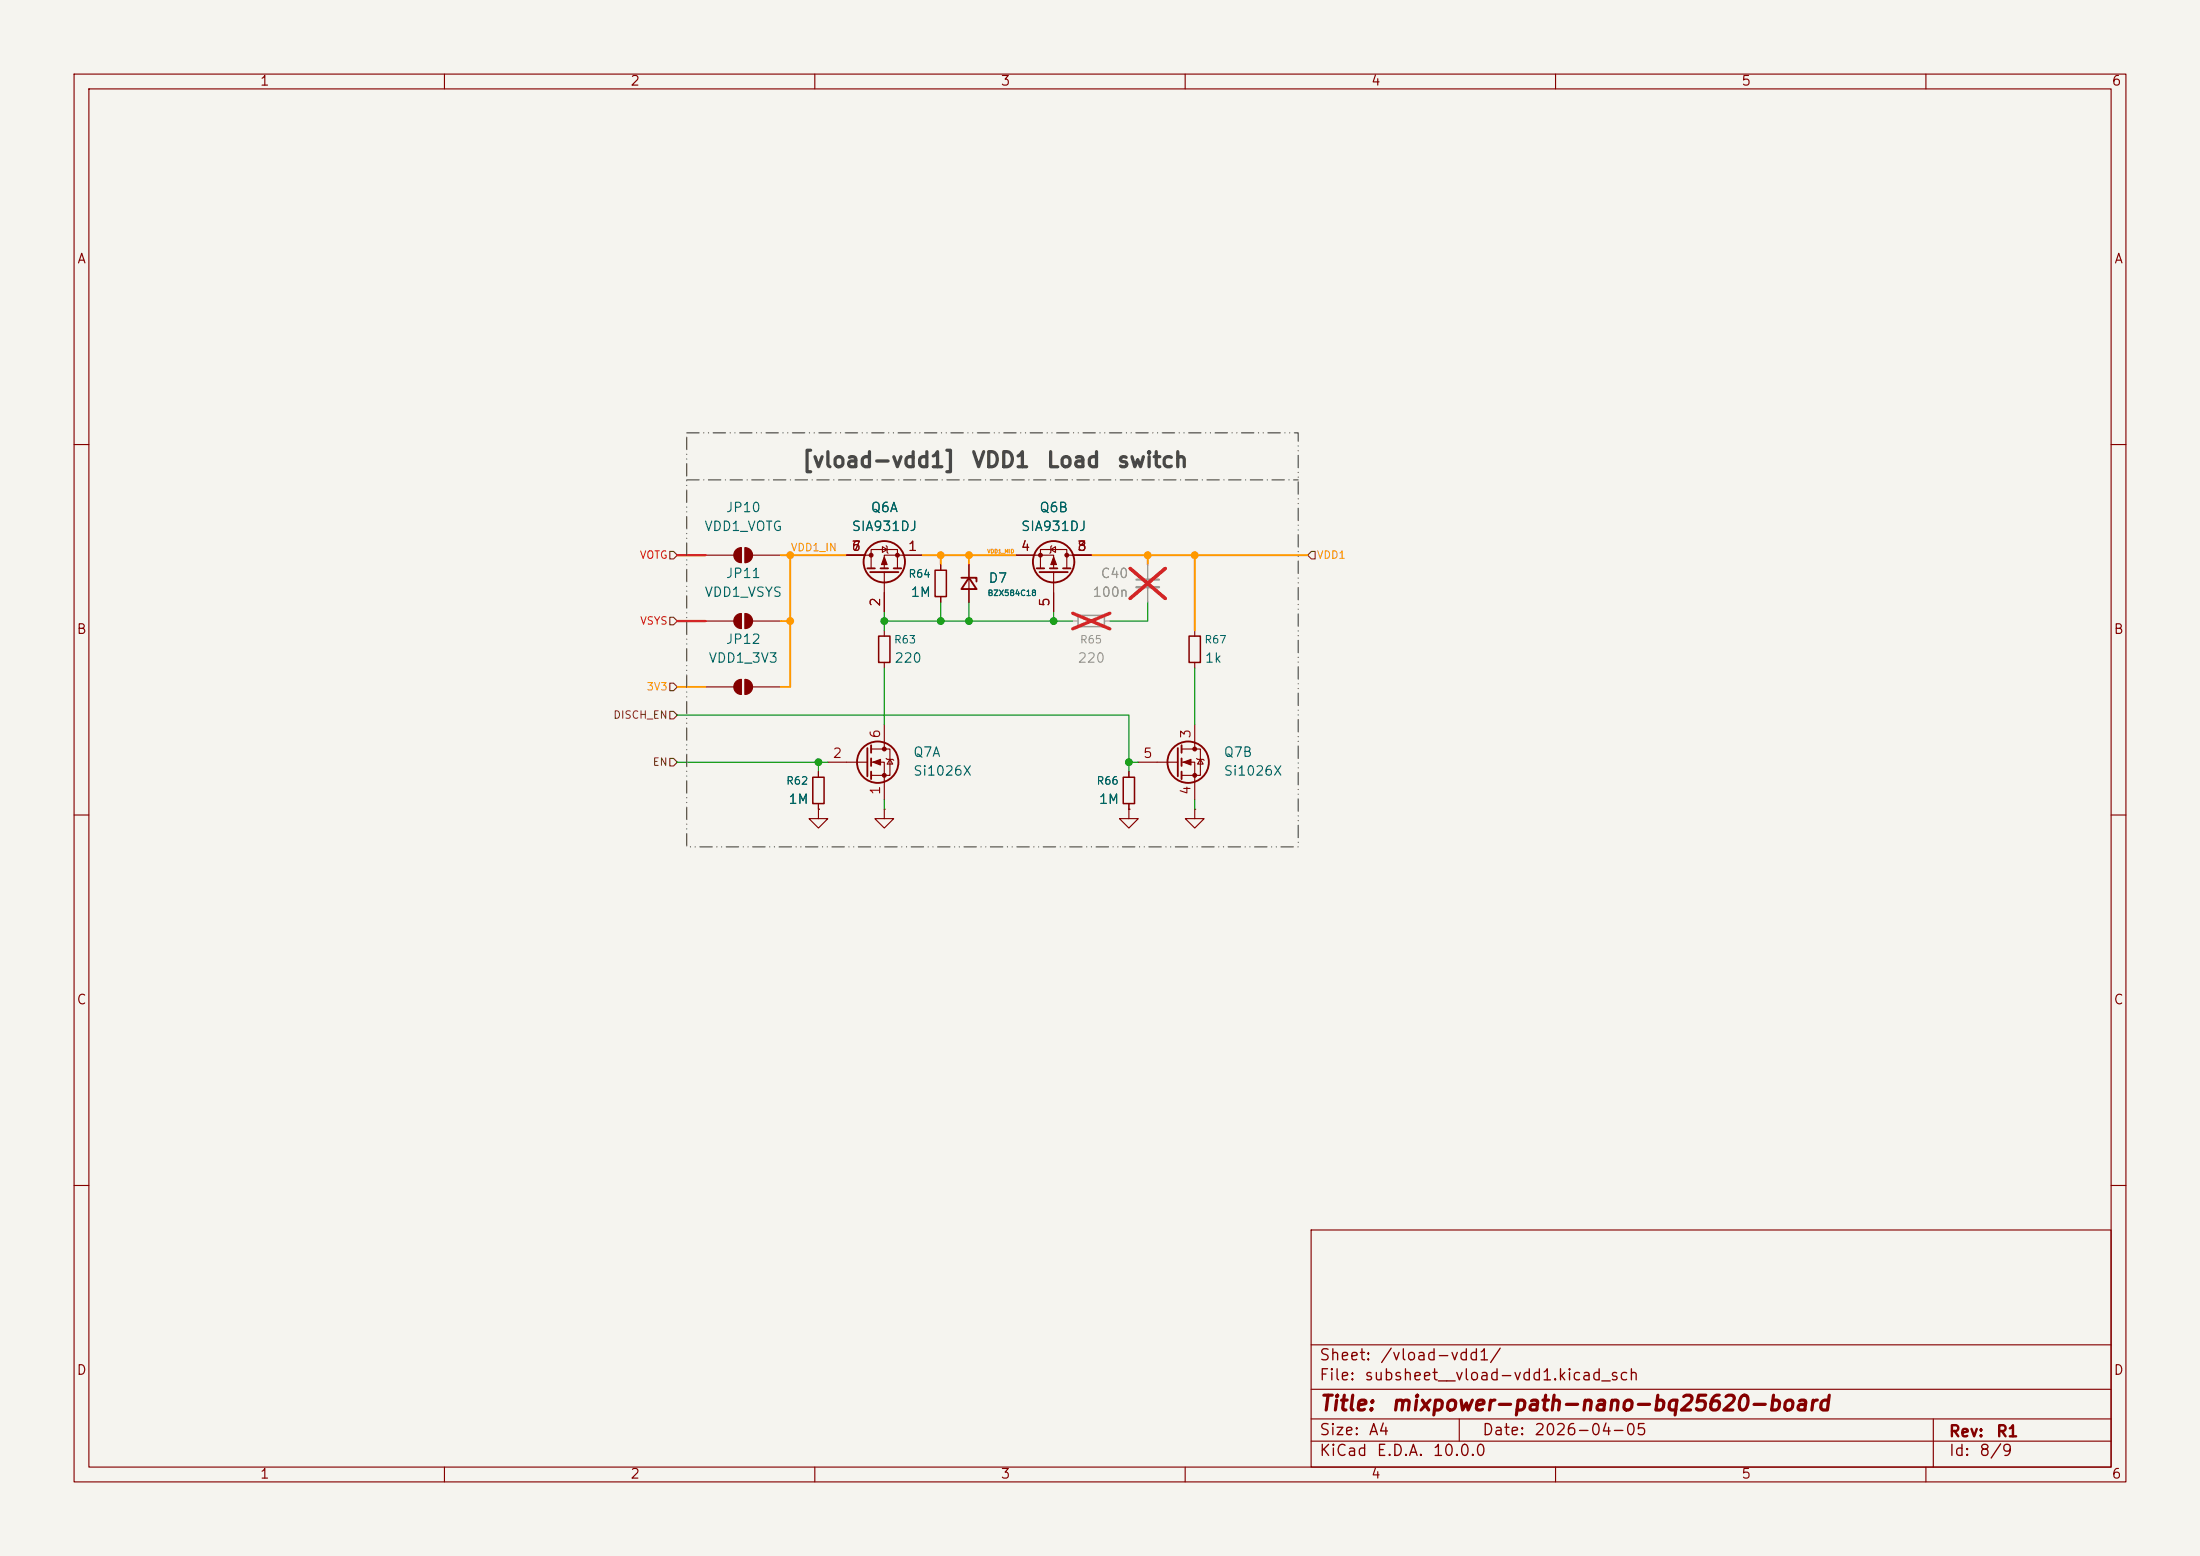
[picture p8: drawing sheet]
(kicad_sch
 (version 20260306)
 (generator "eeschema")
 (generator_version "10.0")
 (paper "A4")
 (title_block
  (title "mixpower-path-nano-bq25620-board")
  (date "2026-04-05")
  (rev "R1"))
 (lib_symbols
  (symbol "Device:C_Small"
   (pin_numbers (hide yes))
   (pin_names
    (offset 0.254) (hide yes)) (exclude_from_sim no) (in_bom yes) (on_board yes)
   (in_pos_files yes)
   (duplicate_pin_numbers_are_jumpers no)
   (property "Reference" "C" (at 0.254 1.778 0) (show_name no) (do_not_autoplace no) (effects (font (size 1.27 1.27)) (justify left)))
   (property "Value" "C_Small" (at 0.254 -2.032 0) (show_name no) (do_not_autoplace no) (effects (font (size 1.27 1.27)) (justify left)))
   (property "Footprint" "" (at 0 0 0) (show_name no) (do_not_autoplace no) (hide yes) (effects (font (size 1.27 1.27))))
   (property "Datasheet" "" (at 0 0 0) (show_name no) (do_not_autoplace no) (hide yes) (effects (font (size 1.27 1.27))))
   (property "Description" "Unpolarized capacitor, small symbol" (at 0 0 0) (show_name no) (do_not_autoplace no) (hide yes) (effects (font (size 1.27 1.27))))
   (symbol "C_Small_0_1"
    (polyline (pts (xy -1.524 0.508) (xy 1.524 0.508)) (stroke (width 0.3048) (type default)) (fill (type none)))
    (polyline (pts (xy -1.524 -0.508) (xy 1.524 -0.508)) (stroke (width 0.3302) (type default)) (fill (type none))))
   (symbol "C_Small_1_1"
    (pin passive line (at 0 2.54 270) (length 2.032) (name "" (effects (font (size 1.27 1.27)))) (number "1" (effects (font (size 1.27 1.27)))))
    (pin passive line (at 0 -2.54 90) (length 2.032) (name "" (effects (font (size 1.27 1.27)))) (number "2" (effects (font (size 1.27 1.27))))))
   (embedded_fonts no))
  (symbol "Device:D_Zener_Small"
   (pin_numbers (hide yes))
   (pin_names
    (offset 0.254) (hide yes)) (exclude_from_sim no) (in_bom yes) (on_board yes)
   (in_pos_files yes)
   (duplicate_pin_numbers_are_jumpers no)
   (property "Reference" "D" (at 0 2.286 0) (show_name no) (do_not_autoplace no) (effects (font (size 1.27 1.27))))
   (property "Value" "D_Zener_Small" (at 0 -2.286 0) (show_name no) (do_not_autoplace no) (effects (font (size 1.27 1.27))))
   (property "Footprint" "" (at 0 0 90) (show_name no) (do_not_autoplace no) (hide yes) (effects (font (size 1.27 1.27))))
   (property "Datasheet" "" (at 0 0 90) (show_name no) (do_not_autoplace no) (hide yes) (effects (font (size 1.27 1.27))))
   (property "Description" "Zener diode, small symbol" (at 0 0 0) (show_name no) (do_not_autoplace no) (hide yes) (effects (font (size 1.27 1.27))))
   (symbol "D_Zener_Small_0_1"
    (polyline (pts (xy -0.254 1.016) (xy -0.762 1.016) (xy -0.762 -1.016)) (stroke (width 0.254) (type default)) (fill (type none)))
    (polyline (pts (xy 0.762 1.016) (xy -0.762 0) (xy 0.762 -1.016) (xy 0.762 1.016)) (stroke (width 0.254) (type default)) (fill (type none)))
    (polyline (pts (xy 0.762 0) (xy -0.762 0)) (stroke (width 0) (type default)) (fill (type none))))
   (symbol "D_Zener_Small_1_1"
    (pin passive line (at -2.54 0 0) (length 1.778) (name "K" (effects (font (size 1.27 1.27)))) (number "1" (effects (font (size 1.27 1.27)))))
    (pin passive line (at 2.54 0 180) (length 1.778) (name "A" (effects (font (size 1.27 1.27)))) (number "2" (effects (font (size 1.27 1.27))))))
   (embedded_fonts no))
  (symbol "Device:R_Small"
   (pin_numbers (hide yes))
   (pin_names
    (offset 0.254) (hide yes)) (exclude_from_sim no) (in_bom yes) (on_board yes)
   (in_pos_files yes)
   (duplicate_pin_numbers_are_jumpers no)
   (property "Reference" "R" (at 0 0 90) (show_name no) (do_not_autoplace no) (effects (font (size 1.016 1.016))))
   (property "Value" "R_Small" (at 1.778 0 90) (show_name no) (do_not_autoplace no) (effects (font (size 1.27 1.27))))
   (property "Footprint" "" (at 0 0 0) (show_name no) (do_not_autoplace no) (hide yes) (effects (font (size 1.27 1.27))))
   (property "Datasheet" "" (at 0 0 0) (show_name no) (do_not_autoplace no) (hide yes) (effects (font (size 1.27 1.27))))
   (property "Description" "Resistor, small symbol" (at 0 0 0) (show_name no) (do_not_autoplace no) (hide yes) (effects (font (size 1.27 1.27))))
   (symbol "R_Small_0_1"
    (rectangle (start -0.762 1.778) (end 0.762 -1.778) (stroke (width 0.2032) (type default)) (fill (type none))))
   (symbol "R_Small_1_1"
    (pin passive line (at 0 2.54 270) (length 0.762) (name "" (effects (font (size 1.27 1.27)))) (number "1" (effects (font (size 1.27 1.27)))))
    (pin passive line (at 0 -2.54 90) (length 0.762) (name "" (effects (font (size 1.27 1.27)))) (number "2" (effects (font (size 1.27 1.27))))))
   (embedded_fonts no))
  (symbol "Jumper:SolderJumper_2_Open"
   (pin_numbers (hide yes))
   (pin_names
    (offset 0) (hide yes)) (exclude_from_sim no) (in_bom no) (on_board yes)
   (in_pos_files yes)
   (duplicate_pin_numbers_are_jumpers no)
   (property "Reference" "JP" (at 0 2.032 0) (show_name no) (do_not_autoplace no) (effects (font (size 1.27 1.27))))
   (property "Value" "SolderJumper_2_Open" (at 0 -2.54 0) (show_name no) (do_not_autoplace no) (effects (font (size 1.27 1.27))))
   (property "Footprint" "" (at 0 0 0) (show_name no) (do_not_autoplace no) (hide yes) (effects (font (size 1.27 1.27))))
   (property "Datasheet" "" (at 0 -7.62 0) (show_name no) (do_not_autoplace no) (hide yes) (effects (font (size 1.27 1.27))))
   (property "Description" "Solder Jumper, 2-pole, open" (at 0 -5.08 0) (show_name no) (do_not_autoplace no) (hide yes) (effects (font (size 1.27 1.27))))
   (symbol "SolderJumper_2_Open_0_1"
    (polyline (pts (xy -0.254 1.016) (xy -0.254 -1.016)) (stroke (width 0.1524) (type default)) (fill (type none)))
    (arc (start -0.254 -1.016) (mid -1.2656 0) (end -0.254 1.016) (stroke (width 0.1524) (type default)) (fill (type outline)))
    (arc (start 0.254 1.016) (mid 1.2656 0) (end 0.254 -1.016) (stroke (width 0.1524) (type default)) (fill (type outline)))
    (polyline (pts (xy 0.254 1.016) (xy 0.254 -1.016)) (stroke (width 0.1524) (type default)) (fill (type none))))
   (symbol "SolderJumper_2_Open_1_1"
    (pin passive line (at -5.08 0 0) (length 3.81) (name "A" (effects (font (size 1.27 1.27)))) (number "1" (effects (font (size 1.27 1.27)))))
    (pin passive line (at 5.08 0 180) (length 3.81) (name "B" (effects (font (size 1.27 1.27)))) (number "2" (effects (font (size 1.27 1.27))))))
   (embedded_fonts no))
  (symbol "SolderJumper_2_Open_1"
   (pin_numbers (hide yes))
   (pin_names
    (offset 0) (hide yes)) (exclude_from_sim no) (in_bom no) (on_board yes)
   (in_pos_files yes)
   (duplicate_pin_numbers_are_jumpers no)
   (property "Reference" "JP" (at 0 2.032 0) (show_name no) (do_not_autoplace no) (effects (font (size 1.27 1.27))))
   (property "Value" "SolderJumper_2_Open" (at 0 -2.54 0) (show_name no) (do_not_autoplace no) (effects (font (size 1.27 1.27))))
   (property "Footprint" "" (at 0 0 0) (show_name no) (do_not_autoplace no) (hide yes) (effects (font (size 1.27 1.27))))
   (property "Datasheet" "" (at 0 -7.62 0) (show_name no) (do_not_autoplace no) (hide yes) (effects (font (size 1.27 1.27))))
   (property "Description" "Solder Jumper, 2-pole, open" (at 0 -5.08 0) (show_name no) (do_not_autoplace no) (hide yes) (effects (font (size 1.27 1.27))))
   (symbol "SolderJumper_2_Open_1_0_1"
    (polyline (pts (xy -0.254 1.016) (xy -0.254 -1.016)) (stroke (width 0.1524) (type default)) (fill (type none)))
    (arc (start -0.254 -1.016) (mid -1.2656 0) (end -0.254 1.016) (stroke (width 0.1524) (type default)) (fill (type outline)))
    (arc (start 0.254 1.016) (mid 1.2656 0) (end 0.254 -1.016) (stroke (width 0.1524) (type default)) (fill (type outline)))
    (polyline (pts (xy 0.254 1.016) (xy 0.254 -1.016)) (stroke (width 0.1524) (type default)) (fill (type none))))
   (symbol "SolderJumper_2_Open_1_1_1"
    (pin passive line (at -5.08 0 0) (length 3.81) (name "A" (effects (font (size 1.27 1.27)))) (number "1" (effects (font (size 1.27 1.27)))))
    (pin passive line (at 5.08 0 180) (length 3.81) (name "B" (effects (font (size 1.27 1.27)))) (number "2" (effects (font (size 1.27 1.27))))))
   (embedded_fonts no))
  (symbol "SolderJumper_2_Open_2"
   (pin_numbers (hide yes))
   (pin_names
    (offset 0) (hide yes)) (exclude_from_sim no) (in_bom no) (on_board yes)
   (in_pos_files yes)
   (duplicate_pin_numbers_are_jumpers no)
   (property "Reference" "JP" (at 0 2.032 0) (show_name no) (do_not_autoplace no) (effects (font (size 1.27 1.27))))
   (property "Value" "SolderJumper_2_Open" (at 0 -2.54 0) (show_name no) (do_not_autoplace no) (effects (font (size 1.27 1.27))))
   (property "Footprint" "" (at 0 0 0) (show_name no) (do_not_autoplace no) (hide yes) (effects (font (size 1.27 1.27))))
   (property "Datasheet" "" (at 0 -7.62 0) (show_name no) (do_not_autoplace no) (hide yes) (effects (font (size 1.27 1.27))))
   (property "Description" "Solder Jumper, 2-pole, open" (at 0 -5.08 0) (show_name no) (do_not_autoplace no) (hide yes) (effects (font (size 1.27 1.27))))
   (symbol "SolderJumper_2_Open_2_0_1"
    (polyline (pts (xy -0.254 1.016) (xy -0.254 -1.016)) (stroke (width 0.1524) (type default)) (fill (type none)))
    (arc (start -0.254 -1.016) (mid -1.2656 0) (end -0.254 1.016) (stroke (width 0.1524) (type default)) (fill (type outline)))
    (arc (start 0.254 1.016) (mid 1.2656 0) (end 0.254 -1.016) (stroke (width 0.1524) (type default)) (fill (type outline)))
    (polyline (pts (xy 0.254 1.016) (xy 0.254 -1.016)) (stroke (width 0.1524) (type default)) (fill (type none))))
   (symbol "SolderJumper_2_Open_2_1_1"
    (pin passive line (at -5.08 0 0) (length 3.81) (name "A" (effects (font (size 1.27 1.27)))) (number "1" (effects (font (size 1.27 1.27)))))
    (pin passive line (at 5.08 0 180) (length 3.81) (name "B" (effects (font (size 1.27 1.27)))) (number "2" (effects (font (size 1.27 1.27))))))
   (embedded_fonts no))
  (symbol "mixlib-discrete-mosfet:SIA931DJ"
   (pin_names (hide yes)) (exclude_from_sim no) (in_bom yes) (on_board yes)
   (in_pos_files yes)
   (duplicate_pin_numbers_are_jumpers no)
   (property "Reference" "Q" (at 3.302 1.778 0) (show_name no) (do_not_autoplace no) (effects (font (size 1.27 1.27))))
   (property "Value" "SIA931DJ" (at 7.112 -0.508 0) (show_name no) (do_not_autoplace no) (effects (font (size 1.27 1.27))))
   (property "Footprint" "mixlib-generic-dfn:Diodes-Incorporated_U-DFN2020-6_Type-B" (at 0.508 -12.192 0) (show_name no) (do_not_autoplace no) (hide yes) (effects (font (size 1.27 1.27))))
   (property "Datasheet" "https://www.vishay.com/docs/62859/sia931dj.pdf" (at 2.032 -14.224 0) (show_name no) (do_not_autoplace no) (hide yes) (effects (font (size 1.27 1.27))))
   (property "Description" "Dual P-Channel 30 V (D-S) 4A MOSFET, U-DFN2020-6 TYPE-B" (at 0 0 0) (show_name no) (do_not_autoplace no) (hide yes) (effects (font (size 1.27 1.27))))
   (property "Sim.Library" "${MIXLIB_KICAD_SPICE_DIR}/mixlib-discrete-pmos/SIA931DJ.cir" (at 0 0 0) (show_name no) (do_not_autoplace no) (hide yes) (effects (font (size 1.27 1.27))))
   (property "Sim.Name" "SiA931DJ" (at 0 0 0) (show_name no) (do_not_autoplace no) (hide yes) (effects (font (size 1.27 1.27))))
   (property "Sim.Device" "SUBCKT" (at 0 0 0) (show_name no) (do_not_autoplace no) (hide yes) (effects (font (size 1.27 1.27))))
   (property "Sim.Pins" "1=S1 2=G1 3=D2 4=S2 5=G2 6=D1 7=D1_EP 8=D2_EP" (at 0 0 0) (show_name no) (do_not_autoplace no) (hide yes) (effects (font (size 1.27 1.27))))
   (property "ki_locked" "" (at 0 0 0) (show_name no) (do_not_autoplace no) (effects (font (size 1.27 1.27))))
   (symbol "SIA931DJ_0_1"
    (polyline (pts (xy -2.286 1.905) (xy -2.286 -1.905)) (stroke (width 0.254) (type default)) (fill (type none)))
    (polyline (pts (xy -2.286 0) (xy -5.08 0)) (stroke (width 0) (type default)) (fill (type none)))
    (polyline (pts (xy -1.778 2.286) (xy -1.778 1.27)) (stroke (width 0.254) (type default)) (fill (type none)))
    (polyline (pts (xy -1.778 1.778) (xy 0.762 1.778) (xy 0.762 -1.778) (xy -1.778 -1.778)) (stroke (width 0) (type default)) (fill (type none)))
    (polyline (pts (xy -1.778 0.508) (xy -1.778 -0.508)) (stroke (width 0.254) (type default)) (fill (type none)))
    (polyline (pts (xy -1.778 -1.27) (xy -1.778 -2.286)) (stroke (width 0.254) (type default)) (fill (type none)))
    (circle (center -0.889 0) (radius 2.794) (stroke (width 0.254) (type default)) (fill (type none)))
    (polyline (pts (xy -0.254 0) (xy -1.27 0.381) (xy -1.27 -0.381) (xy -0.254 0)) (stroke (width 0) (type default)) (fill (type outline)))
    (polyline (pts (xy 0 2.54) (xy 0 1.778)) (stroke (width 0) (type default)) (fill (type none)))
    (circle (center 0 1.778) (radius 0.254) (stroke (width 0) (type default)) (fill (type outline)))
    (circle (center 0 -1.778) (radius 0.254) (stroke (width 0) (type default)) (fill (type outline)))
    (polyline (pts (xy 0 -2.54) (xy 0 0) (xy -1.778 0)) (stroke (width 0) (type default)) (fill (type none)))
    (polyline (pts (xy 0.254 -0.508) (xy 0.381 -0.381) (xy 1.143 -0.381) (xy 1.27 -0.254)) (stroke (width 0) (type default)) (fill (type none)))
    (polyline (pts (xy 0.762 -0.381) (xy 0.381 0.254) (xy 1.143 0.254) (xy 0.762 -0.381)) (stroke (width 0) (type default)) (fill (type none))))
   (symbol "SIA931DJ_1_1"
    (pin passive line (at 0 -5.08 90) (length 2.54) (name "S1" (effects (font (size 1.27 1.27)))) (number "1" (effects (font (size 1.27 1.27)))))
    (pin passive line (at -7.62 0 0) (length 2.54) (name "G1" (effects (font (size 1.27 1.27)))) (number "2" (effects (font (size 1.27 1.27)))))
    (pin passive line (at 0 5.08 270) (length 2.54) (name "D1" (effects (font (size 1.27 1.27)))) (number "6" (effects (font (size 1.27 1.27)))))
    (pin passive line (at 0 5.08 270) (length 2.54) (name "D1_EP" (effects (font (size 1.27 1.27)))) (number "7" (effects (font (size 1.27 1.27))))))
   (symbol "SIA931DJ_2_1"
    (pin passive line (at 0 5.08 270) (length 2.54) (name "D2" (effects (font (size 1.27 1.27)))) (number "3" (effects (font (size 1.27 1.27)))))
    (pin passive line (at 0 -5.08 90) (length 2.54) (name "S2" (effects (font (size 1.27 1.27)))) (number "4" (effects (font (size 1.27 1.27)))))
    (pin passive line (at -7.62 0 0) (length 2.54) (name "G2" (effects (font (size 1.27 1.27)))) (number "5" (effects (font (size 1.27 1.27)))))
    (pin passive line (at 0 5.08 270) (length 2.54) (name "D2_EP" (effects (font (size 1.27 1.27)))) (number "8" (effects (font (size 1.27 1.27))))))
   (embedded_fonts no))
  (symbol "mixlib-discrete-mosfet:Si1026X" (exclude_from_sim no) (in_bom yes) (on_board yes)
   (in_pos_files yes)
   (duplicate_pin_numbers_are_jumpers no)
   (property "Reference" "Q" (at 3.048 1.27 0) (show_name no) (do_not_autoplace no) (effects (font (size 1.27 1.27))))
   (property "Value" "Si1026X" (at 6.604 -1.016 0) (show_name no) (do_not_autoplace no) (effects (font (size 1.27 1.27))))
   (property "Footprint" "mixlib-generic-sot:SOT-563" (at -0.762 -24.13 0) (show_name no) (do_not_autoplace no) (hide yes) (effects (font (size 1.27 1.27))))
   (property "Datasheet" "https://www.vishay.com/docs/71434/si1026x.pdf" (at -0.762 -24.13 0) (show_name no) (do_not_autoplace no) (hide yes) (effects (font (size 1.27 1.27))))
   (property "Description" "60 V, 500 mA dual N-channel Trench MOSFET" (at -0.762 -24.13 0) (show_name no) (do_not_autoplace no) (hide yes) (effects (font (size 1.27 1.27))))
   (property "Sim.Library" "${MIXLIB_KICAD_SPICE_DIR}/mixlib-discrete-nmos/BSS138PS.cir" (at 0 0 0) (show_name no) (do_not_autoplace no) (hide yes) (effects (font (size 1.27 1.27))))
   (property "Sim.Name" "BSS138PS" (at 0 0 0) (show_name no) (do_not_autoplace no) (hide yes) (effects (font (size 1.27 1.27))))
   (property "Sim.Device" "SUBCKT" (at 0 0 0) (show_name no) (do_not_autoplace no) (hide yes) (effects (font (size 1.27 1.27))))
   (property "Sim.Pins" "1=S1 2=G1 3=D2 4=S2 5=G2 6=D1" (at 0 0 0) (show_name no) (do_not_autoplace no) (hide yes) (effects (font (size 1.27 1.27))))
   (symbol "Si1026X_0_1"
    (polyline (pts (xy -2.286 1.905) (xy -2.286 -1.905)) (stroke (width 0.254) (type default)) (fill (type none)))
    (polyline (pts (xy -2.286 0) (xy -5.08 0)) (stroke (width 0) (type default)) (fill (type none)))
    (polyline (pts (xy -1.778 2.286) (xy -1.778 1.27)) (stroke (width 0.254) (type default)) (fill (type none)))
    (polyline (pts (xy -1.778 0.508) (xy -1.778 -0.508)) (stroke (width 0.254) (type default)) (fill (type none)))
    (polyline (pts (xy -1.778 -1.27) (xy -1.778 -2.286)) (stroke (width 0.254) (type default)) (fill (type none)))
    (polyline (pts (xy -1.778 -1.778) (xy 0.762 -1.778) (xy 0.762 1.778) (xy -1.778 1.778)) (stroke (width 0) (type default)) (fill (type none)))
    (polyline (pts (xy -1.524 0) (xy -0.508 0.381) (xy -0.508 -0.381) (xy -1.524 0)) (stroke (width 0) (type default)) (fill (type outline)))
    (circle (center -0.889 0) (radius 2.794) (stroke (width 0.254) (type default)) (fill (type none)))
    (polyline (pts (xy 0 2.54) (xy 0 1.778)) (stroke (width 0) (type default)) (fill (type none)))
    (circle (center 0 1.778) (radius 0.254) (stroke (width 0) (type default)) (fill (type outline)))
    (circle (center 0 -1.778) (radius 0.254) (stroke (width 0) (type default)) (fill (type outline)))
    (polyline (pts (xy 0 -2.54) (xy 0 0) (xy -1.778 0)) (stroke (width 0) (type default)) (fill (type none)))
    (polyline (pts (xy 0.254 0.508) (xy 0.381 0.381) (xy 1.143 0.381) (xy 1.27 0.254)) (stroke (width 0) (type default)) (fill (type none)))
    (polyline (pts (xy 0.762 0.381) (xy 0.381 -0.254) (xy 1.143 -0.254) (xy 0.762 0.381)) (stroke (width 0) (type default)) (fill (type none))))
   (symbol "Si1026X_1_1"
    (pin passive line (at 0 -5.08 90) (length 2.54) (name "S" (effects (font (size 0 0)))) (number "1" (effects (font (size 1.27 1.27)))))
    (pin input line (at -7.62 0 0) (length 2.54) (name "G" (effects (font (size 0 0)))) (number "2" (effects (font (size 1.27 1.27)))))
    (pin passive line (at 0 5.08 270) (length 2.54) (name "D" (effects (font (size 0 0)))) (number "6" (effects (font (size 1.27 1.27))))))
   (symbol "Si1026X_2_1"
    (pin passive line (at 0 5.08 270) (length 2.54) (name "D" (effects (font (size 0 0)))) (number "3" (effects (font (size 1.27 1.27)))))
    (pin passive line (at 0 -5.08 90) (length 2.54) (name "S" (effects (font (size 0 0)))) (number "4" (effects (font (size 1.27 1.27)))))
    (pin input line (at -7.62 0 0) (length 2.54) (name "G" (effects (font (size 0 0)))) (number "5" (effects (font (size 1.27 1.27))))))
   (embedded_fonts no))
  (symbol "power:GND"
   (power global)
   (pin_numbers (hide yes))
   (pin_names
    (offset 0) (hide yes)) (exclude_from_sim no) (in_bom yes) (on_board yes)
   (in_pos_files yes)
   (duplicate_pin_numbers_are_jumpers no)
   (property "Reference" "#PWR" (at 0 -6.35 0) (show_name no) (do_not_autoplace no) (hide yes) (effects (font (size 1.27 1.27))))
   (property "Value" "GND" (at 0 -3.81 0) (show_name no) (do_not_autoplace no) (effects (font (size 1.27 1.27))))
   (property "Footprint" "" (at 0 0 0) (show_name no) (do_not_autoplace no) (hide yes) (effects (font (size 1.27 1.27))))
   (property "Datasheet" "" (at 0 0 0) (show_name no) (do_not_autoplace no) (hide yes) (effects (font (size 1.27 1.27))))
   (property "Description" "Power symbol creates a global label with name \"GND\" , ground" (at 0 0 0) (show_name no) (do_not_autoplace no) (hide yes) (effects (font (size 1.27 1.27))))
   (symbol "GND_0_1"
    (polyline (pts (xy 0 0) (xy 0 -1.27) (xy 1.27 -1.27) (xy 0 -2.54) (xy -1.27 -1.27) (xy 0 -1.27)) (stroke (width 0) (type default)) (fill (type none))))
   (symbol "GND_1_1"
    (pin power_in line (at 0 0 270) (length 0) (name "" (effects (font (size 1.27 1.27)))) (number "1" (effects (font (size 1.27 1.27))))))
   (embedded_fonts no)))
 (rectangle
  (start 92.71 58.42)
  (end 175.26 114.3)
  (stroke (width 0) (type dash_dot_dot) (color 72 72 72 1))
  (fill (type none)))
 (text "[vload-vdd1] VDD1 Load switch"
  (exclude_from_sim no)
  (at 133.35 62.23 0)
  (effects (font (size 2.032 2.032) (thickness 0.4064)
    (bold yes) (color 72 72 72 1))))
 (junction
  (at 130.81 74.93)
  (diameter 0)
  (color 0 0 0 0))
 (junction
  (at 161.29 74.93)
  (diameter 0)
  (color 0 0 0 0))
 (junction
  (at 127 83.82)
  (diameter 0)
  (color 0 0 0 0))
 (junction
  (at 110.49 102.87)
  (diameter 0)
  (color 0 0 0 0))
 (junction
  (at 154.94 74.93)
  (diameter 0)
  (color 0 0 0 0))
 (junction
  (at 142.24 83.82)
  (diameter 0)
  (color 0 0 0 0))
 (junction
  (at 130.81 83.82)
  (diameter 0)
  (color 0 0 0 0))
 (junction
  (at 152.4 102.87)
  (diameter 0)
  (color 0 0 0 0))
 (junction
  (at 127 74.93)
  (diameter 0)
  (color 0 0 0 0))
 (junction
  (at 106.68 83.82)
  (diameter 0)
  (color 0 0 0 0))
 (junction
  (at 119.38 83.82)
  (diameter 0)
  (color 0 0 0 0))
 (junction
  (at 106.68 74.93)
  (diameter 0)
  (color 0 0 0 0))
 (wire
  (pts (xy 152.4 102.87) (xy 153.67 102.87))
  (stroke (width 0) (type default)))
 (wire
  (pts (xy 106.68 74.93) (xy 114.3 74.93))
  (stroke (width 0) (type default)))
 (wire
  (pts (xy 127 81.28) (xy 127 83.82))
  (stroke (width 0) (type default)))
 (wire
  (pts (xy 91.44 74.93) (xy 95.25 74.93))
  (stroke (width 0) (type default)))
 (wire
  (pts (xy 127 83.82) (xy 119.38 83.82))
  (stroke (width 0) (type default)))
 (wire
  (pts (xy 154.94 81.28) (xy 154.94 83.82))
  (stroke (width 0) (type default)))
 (wire
  (pts (xy 110.49 102.87) (xy 111.76 102.87))
  (stroke (width 0) (type default)))
 (wire
  (pts (xy 142.24 82.55) (xy 142.24 83.82))
  (stroke (width 0) (type default)))
 (wire
  (pts (xy 91.44 96.52) (xy 152.4 96.52))
  (stroke (width 0) (type default)))
 (wire
  (pts (xy 105.41 83.82) (xy 106.68 83.82))
  (stroke (width 0) (type default)))
 (wire
  (pts (xy 161.29 109.22) (xy 161.29 107.95))
  (stroke (width 0) (type default)))
 (wire
  (pts (xy 105.41 74.93) (xy 106.68 74.93))
  (stroke (width 0) (type default)))
 (wire
  (pts (xy 152.4 96.52) (xy 152.4 102.87))
  (stroke (width 0) (type default)))
 (wire
  (pts (xy 147.32 74.93) (xy 154.94 74.93))
  (stroke (width 0) (type default)))
 (wire
  (pts (xy 130.81 81.28) (xy 130.81 83.82))
  (stroke (width 0) (type default)))
 (wire
  (pts (xy 105.41 92.71) (xy 106.68 92.71))
  (stroke (width 0) (type default)))
 (wire
  (pts (xy 119.38 83.82) (xy 119.38 85.09))
  (stroke (width 0) (type default)))
 (wire
  (pts (xy 91.44 102.87) (xy 110.49 102.87))
  (stroke (width 0) (type default)))
 (wire
  (pts (xy 119.38 109.22) (xy 119.38 107.95))
  (stroke (width 0) (type default)))
 (wire
  (pts (xy 130.81 74.93) (xy 130.81 76.2))
  (stroke (width 0) (type default)))
 (wire
  (pts (xy 91.44 92.71) (xy 95.25 92.71))
  (stroke (width 0) (type default)))
 (wire
  (pts (xy 106.68 83.82) (xy 106.68 92.71))
  (stroke (width 0) (type default)))
 (wire
  (pts (xy 124.46 74.93) (xy 127 74.93))
  (stroke (width 0) (type default)))
 (wire
  (pts (xy 106.68 74.93) (xy 106.68 83.82))
  (stroke (width 0) (type default)))
 (wire
  (pts (xy 152.4 102.87) (xy 152.4 104.14))
  (stroke (width 0) (type default)))
 (wire
  (pts (xy 149.86 83.82) (xy 154.94 83.82))
  (stroke (width 0) (type default)))
 (wire
  (pts (xy 110.49 102.87) (xy 110.49 104.14))
  (stroke (width 0) (type default)))
 (wire
  (pts (xy 142.24 83.82) (xy 144.78 83.82))
  (stroke (width 0) (type default)))
 (wire
  (pts (xy 161.29 90.17) (xy 161.29 97.79))
  (stroke (width 0) (type default)))
 (wire
  (pts (xy 130.81 74.93) (xy 137.16 74.93))
  (stroke (width 0) (type default)))
 (wire
  (pts (xy 130.81 83.82) (xy 142.24 83.82))
  (stroke (width 0) (type default)))
 (wire
  (pts (xy 161.29 74.93) (xy 176.53 74.93))
  (stroke (width 0) (type default)))
 (polyline
  (pts (xy 92.71 64.77) (xy 175.26 64.77))
  (stroke (width 0) (type dash_dot) (color 72 72 72 1)))
 (wire
  (pts (xy 127 83.82) (xy 130.81 83.82))
  (stroke (width 0) (type default)))
 (wire
  (pts (xy 127 74.93) (xy 130.81 74.93))
  (stroke (width 0) (type default)))
 (wire
  (pts (xy 161.29 74.93) (xy 161.29 85.09))
  (stroke (width 0) (type default)))
 (wire
  (pts (xy 154.94 74.93) (xy 161.29 74.93))
  (stroke (width 0) (type default)))
 (wire
  (pts (xy 154.94 74.93) (xy 154.94 76.2))
  (stroke (width 0) (type default)))
 (wire
  (pts (xy 91.44 83.82) (xy 95.25 83.82))
  (stroke (width 0) (type default)))
 (wire
  (pts (xy 127 74.93) (xy 127 76.2))
  (stroke (width 0) (type default)))
 (wire
  (pts (xy 119.38 82.55) (xy 119.38 83.82))
  (stroke (width 0) (type default)))
 (wire
  (pts (xy 119.38 90.17) (xy 119.38 97.79))
  (stroke (width 0) (type default)))
 (label "VDD1_MID"
  (at 137.16 74.93 180)
  (effects (font (size 0.508 0.508)) (justify right bottom)))
 (label "VDD1_IN"
  (at 106.68 74.93 0)
  (effects (font (size 1.016 1.016)) (justify left bottom)))
 (hierarchical_label "EN"
  (shape input)
  (at 91.44 102.87 180)
  (effects (font (size 1.016 1.016)) (justify right)))
 (hierarchical_label "VDD1"
  (shape input)
  (at 176.53 74.93 0)
  (effects (font (size 1.016 1.016)) (justify left)))
 (hierarchical_label "DISCH_EN"
  (shape input)
  (at 91.44 96.52 180)
  (effects (font (size 1.016 1.016)) (justify right)))
 (hierarchical_label "VOTG"
  (shape input)
  (at 91.44 74.93 180)
  (effects (font (size 1.016 1.016)) (justify right)))
 (hierarchical_label "3V3"
  (shape input)
  (at 91.44 92.71 180)
  (effects (font (size 1.016 1.016)) (justify right)))
 (hierarchical_label "VSYS"
  (shape input)
  (at 91.44 83.82 180)
  (effects (font (size 1.016 1.016)) (justify right)))
 (symbol
  (lib_id "Device:R_Small")
  (at 161.29 87.63 0)
  (mirror x)
  (unit 1)
  (body_style 1)
  (exclude_from_sim no)
  (in_bom yes)
  (on_board yes)
  (in_pos_files yes)
  (dnp no)
  (property "Reference" "R67" (at 162.56 86.3599 0) (show_name no) (do_not_autoplace no) (effects (font (size 1.016 1.016)) (justify left)))
  (property "Value" "1k" (at 162.56 88.8999 0) (show_name no) (do_not_autoplace no) (effects (font (size 1.27 1.27)) (justify left)))
  (property "Footprint" "Resistor_SMD:R_1210_3225Metric" (at 161.29 87.63 0) (hide yes) (show_name no) (do_not_autoplace no) (effects (font (size 1.27 1.27))))
  (property "Datasheet" "" (at 161.29 87.63 0) (hide yes) (show_name no) (do_not_autoplace no) (effects (font (size 1.27 1.27))))
  (property "Description" "Resistor, small symbol" (at 161.29 87.63 0) (hide yes) (show_name no) (do_not_autoplace no) (effects (font (size 1.27 1.27))))
  (pin "2")
  (pin "1"))
 (symbol
  (lib_id "Device:C_Small")
  (at 154.94 78.74 0)
  (unit 1)
  (body_style 1)
  (exclude_from_sim no)
  (in_bom yes)
  (on_board yes)
  (in_pos_files yes)
  (dnp yes)
  (property "Reference" "C40" (at 152.4 77.4762 0) (show_name no) (do_not_autoplace no) (effects (font (size 1.27 1.27)) (justify right)))
  (property "Value" "100n" (at 152.4 80.0162 0) (show_name no) (do_not_autoplace no) (effects (font (size 1.27 1.27)) (justify right)))
  (property "Footprint" "Capacitor_SMD:C_0402_1005Metric" (at 154.94 78.74 0) (hide yes) (show_name no) (do_not_autoplace no) (effects (font (size 1.27 1.27))))
  (property "Datasheet" "" (at 154.94 78.74 0) (hide yes) (show_name no) (do_not_autoplace no) (effects (font (size 1.27 1.27))))
  (property "Description" "Unpolarized capacitor, small symbol" (at 154.94 78.74 0) (hide yes) (show_name no) (do_not_autoplace no) (effects (font (size 1.27 1.27))))
  (pin "2")
  (pin "1"))
 (symbol
  (lib_id "power:GND")
  (at 152.4 109.22 0)
  (unit 1)
  (body_style 1)
  (exclude_from_sim no)
  (in_bom yes)
  (on_board yes)
  (in_pos_files yes)
  (dnp no)
  (fields_autoplaced yes)
  (property "Reference" "#PWR068" (at 152.4 115.57 0) (hide yes) (show_name no) (do_not_autoplace no) (effects (font (size 1.27 1.27))))
  (property "Value" "GND" (at 152.4 114.3 0) (hide yes) (show_name no) (do_not_autoplace no) (effects (font (size 1.27 1.27))))
  (property "Footprint" "" (at 152.4 109.22 0) (hide yes) (show_name no) (do_not_autoplace no) (effects (font (size 1.27 1.27))))
  (property "Datasheet" "" (at 152.4 109.22 0) (hide yes) (show_name no) (do_not_autoplace no) (effects (font (size 1.27 1.27))))
  (property "Description" "Power symbol creates a global label with name \"GND\" , ground" (at 152.4 109.22 0) (hide yes) (show_name no) (do_not_autoplace no) (effects (font (size 1.27 1.27))))
  (pin "1"))
 (symbol
  (lib_id "mixlib-discrete-mosfet:SIA931DJ")
  (at 142.24 74.93 270)
  (mirror x)
  (unit 2)
  (body_style 1)
  (exclude_from_sim no)
  (in_bom yes)
  (on_board yes)
  (in_pos_files yes)
  (dnp no)
  (property "Reference" "Q6" (at 142.24 68.58 90) (show_name no) (do_not_autoplace no) (effects (font (size 1.27 1.27))))
  (property "Value" "SIA931DJ" (at 142.24 71.12 90) (show_name no) (do_not_autoplace no) (effects (font (size 1.27 1.27))))
  (property "Footprint" "mixlib-generic-dfn:Diodes-Incorporated_U-DFN2020-6_Type-B" (at 130.048 74.422 0) (hide yes) (show_name no) (do_not_autoplace no) (effects (font (size 1.27 1.27))))
  (property "Datasheet" "https://www.vishay.com/docs/62859/sia931dj.pdf" (at 128.016 72.898 0) (hide yes) (show_name no) (do_not_autoplace no) (effects (font (size 1.27 1.27))))
  (property "Description" "Dual P-Channel 30 V (D-S) 4A MOSFET, U-DFN2020-6 TYPE-B" (at 142.24 74.93 0) (hide yes) (show_name no) (do_not_autoplace no) (effects (font (size 1.27 1.27))))
  (property "Sim.Library" "${MIXLIB_KICAD_SPICE_DIR}/mixlib-discrete-pmos/SIA931DJ.cir" (at 142.24 74.93 0) (hide yes) (show_name no) (do_not_autoplace no) (effects (font (size 1.27 1.27))))
  (property "Sim.Name" "SiA931DJ" (at 142.24 74.93 0) (hide yes) (show_name no) (do_not_autoplace no) (effects (font (size 1.27 1.27))))
  (property "Sim.Device" "SUBCKT" (at 142.24 74.93 0) (hide yes) (show_name no) (do_not_autoplace no) (effects (font (size 1.27 1.27))))
  (property "Sim.Pins" "1=S1 2=G1 3=D2 4=S2 5=G2 6=D1 7=D1_EP 8=D2_EP" (at 142.24 74.93 0) (hide yes) (show_name no) (do_not_autoplace no) (effects (font (size 1.27 1.27))))
  (pin "5")
  (pin "7")
  (pin "2")
  (pin "8")
  (pin "6")
  (pin "4")
  (pin "1")
  (pin "3"))
 (symbol
  (lib_id "Device:R_Small")
  (at 110.49 106.68 180)
  (unit 1)
  (body_style 1)
  (exclude_from_sim no)
  (in_bom yes)
  (on_board yes)
  (in_pos_files yes)
  (dnp no)
  (property "Reference" "R62" (at 109.22 105.4099 0) (show_name no) (do_not_autoplace no) (effects (font (size 1.016 1.016)) (justify left)))
  (property "Value" "1M" (at 109.22 107.9499 0) (show_name no) (do_not_autoplace no) (effects (font (size 1.27 1.27)) (justify left)))
  (property "Footprint" "Resistor_SMD:R_0402_1005Metric" (at 110.49 106.68 0) (hide yes) (show_name no) (do_not_autoplace no) (effects (font (size 1.27 1.27))))
  (property "Datasheet" "" (at 110.49 106.68 0) (hide yes) (show_name no) (do_not_autoplace no) (effects (font (size 1.27 1.27))))
  (property "Description" "Resistor, small symbol" (at 110.49 106.68 0) (hide yes) (show_name no) (do_not_autoplace no) (effects (font (size 1.27 1.27))))
  (pin "2")
  (pin "1"))
 (symbol
  (lib_id "power:GND")
  (at 110.49 109.22 0)
  (unit 1)
  (body_style 1)
  (exclude_from_sim no)
  (in_bom yes)
  (on_board yes)
  (in_pos_files yes)
  (dnp no)
  (fields_autoplaced yes)
  (property "Reference" "#PWR066" (at 110.49 115.57 0) (hide yes) (show_name no) (do_not_autoplace no) (effects (font (size 1.27 1.27))))
  (property "Value" "GND" (at 110.49 114.3 0) (hide yes) (show_name no) (do_not_autoplace no) (effects (font (size 1.27 1.27))))
  (property "Footprint" "" (at 110.49 109.22 0) (hide yes) (show_name no) (do_not_autoplace no) (effects (font (size 1.27 1.27))))
  (property "Datasheet" "" (at 110.49 109.22 0) (hide yes) (show_name no) (do_not_autoplace no) (effects (font (size 1.27 1.27))))
  (property "Description" "Power symbol creates a global label with name \"GND\" , ground" (at 110.49 109.22 0) (hide yes) (show_name no) (do_not_autoplace no) (effects (font (size 1.27 1.27))))
  (pin "1"))
 (symbol
  (lib_id "Device:R_Small")
  (at 147.32 83.82 90)
  (mirror x)
  (unit 1)
  (body_style 1)
  (exclude_from_sim no)
  (in_bom yes)
  (on_board yes)
  (in_pos_files yes)
  (dnp yes)
  (fields_autoplaced yes)
  (property "Reference" "R65" (at 147.32 86.36 90) (show_name no) (do_not_autoplace no) (effects (font (size 1.016 1.016))))
  (property "Value" "220" (at 147.32 88.9 90) (show_name no) (do_not_autoplace no) (effects (font (size 1.27 1.27))))
  (property "Footprint" "Resistor_SMD:R_0402_1005Metric" (at 147.32 83.82 0) (hide yes) (show_name no) (do_not_autoplace no) (effects (font (size 1.27 1.27))))
  (property "Datasheet" "" (at 147.32 83.82 0) (hide yes) (show_name no) (do_not_autoplace no) (effects (font (size 1.27 1.27))))
  (property "Description" "Resistor, small symbol" (at 147.32 83.82 0) (hide yes) (show_name no) (do_not_autoplace no) (effects (font (size 1.27 1.27))))
  (pin "2")
  (pin "1"))
 (symbol
  (lib_id "Device:R_Small")
  (at 152.4 106.68 180)
  (unit 1)
  (body_style 1)
  (exclude_from_sim no)
  (in_bom yes)
  (on_board yes)
  (in_pos_files yes)
  (dnp no)
  (property "Reference" "R66" (at 151.13 105.4099 0) (show_name no) (do_not_autoplace no) (effects (font (size 1.016 1.016)) (justify left)))
  (property "Value" "1M" (at 151.13 107.9499 0) (show_name no) (do_not_autoplace no) (effects (font (size 1.27 1.27)) (justify left)))
  (property "Footprint" "Resistor_SMD:R_0402_1005Metric" (at 152.4 106.68 0) (hide yes) (show_name no) (do_not_autoplace no) (effects (font (size 1.27 1.27))))
  (property "Datasheet" "" (at 152.4 106.68 0) (hide yes) (show_name no) (do_not_autoplace no) (effects (font (size 1.27 1.27))))
  (property "Description" "Resistor, small symbol" (at 152.4 106.68 0) (hide yes) (show_name no) (do_not_autoplace no) (effects (font (size 1.27 1.27))))
  (pin "2")
  (pin "1"))
 (symbol
  (lib_id "Jumper:SolderJumper_2_Open")
  (at 100.33 92.71 0)
  (unit 1)
  (body_style 1)
  (exclude_from_sim no)
  (in_bom no)
  (on_board yes)
  (in_pos_files yes)
  (dnp no)
  (fields_autoplaced yes)
  (property "Reference" "JP12" (at 100.33 86.36 0) (show_name no) (do_not_autoplace no) (effects (font (size 1.27 1.27))))
  (property "Value" "VDD1_3V3" (at 100.33 88.9 0) (show_name no) (do_not_autoplace no) (effects (font (size 1.27 1.27))))
  (property "Footprint" "Jumper:SolderJumper-2_P1.3mm_Open_Pad1.0x1.5mm" (at 100.33 92.71 0) (hide yes) (show_name no) (do_not_autoplace no) (effects (font (size 1.27 1.27))))
  (property "Datasheet" "" (at 100.33 92.71 0) (hide yes) (show_name no) (do_not_autoplace no) (effects (font (size 1.27 1.27))))
  (property "Description" "Solder Jumper, 2-pole, open" (at 100.33 92.71 0) (hide yes) (show_name no) (do_not_autoplace no) (effects (font (size 1.27 1.27))))
  (pin "2")
  (pin "1"))
 (symbol
  (lib_id "power:GND")
  (at 161.29 109.22 0)
  (unit 1)
  (body_style 1)
  (exclude_from_sim no)
  (in_bom yes)
  (on_board yes)
  (in_pos_files yes)
  (dnp no)
  (fields_autoplaced yes)
  (property "Reference" "#PWR069" (at 161.29 115.57 0) (hide yes) (show_name no) (do_not_autoplace no) (effects (font (size 1.27 1.27))))
  (property "Value" "GND" (at 161.29 114.3 0) (hide yes) (show_name no) (do_not_autoplace no) (effects (font (size 1.27 1.27))))
  (property "Footprint" "" (at 161.29 109.22 0) (hide yes) (show_name no) (do_not_autoplace no) (effects (font (size 1.27 1.27))))
  (property "Datasheet" "" (at 161.29 109.22 0) (hide yes) (show_name no) (do_not_autoplace no) (effects (font (size 1.27 1.27))))
  (property "Description" "Power symbol creates a global label with name \"GND\" , ground" (at 161.29 109.22 0) (hide yes) (show_name no) (do_not_autoplace no) (effects (font (size 1.27 1.27))))
  (pin "1"))
 (symbol
  (lib_id "Device:R_Small")
  (at 127 78.74 180)
  (unit 1)
  (body_style 1)
  (exclude_from_sim no)
  (in_bom yes)
  (on_board yes)
  (in_pos_files yes)
  (dnp no)
  (property "Reference" "R64" (at 125.73 77.4699 0) (show_name no) (do_not_autoplace no) (effects (font (size 1.016 1.016)) (justify left)))
  (property "Value" "1M" (at 125.73 80.0099 0) (show_name no) (do_not_autoplace no) (effects (font (size 1.27 1.27)) (justify left)))
  (property "Footprint" "Resistor_SMD:R_0402_1005Metric" (at 127 78.74 0) (hide yes) (show_name no) (do_not_autoplace no) (effects (font (size 1.27 1.27))))
  (property "Datasheet" "" (at 127 78.74 0) (hide yes) (show_name no) (do_not_autoplace no) (effects (font (size 1.27 1.27))))
  (property "Description" "Resistor, small symbol" (at 127 78.74 0) (hide yes) (show_name no) (do_not_autoplace no) (effects (font (size 1.27 1.27))))
  (pin "2")
  (pin "1"))
 (symbol
  (lib_name "SolderJumper_2_Open_2")
  (lib_id "Jumper:SolderJumper_2_Open")
  (at 100.33 83.82 0)
  (unit 1)
  (body_style 1)
  (exclude_from_sim no)
  (in_bom no)
  (on_board yes)
  (in_pos_files yes)
  (dnp no)
  (fields_autoplaced yes)
  (property "Reference" "JP11" (at 100.33 77.47 0) (show_name no) (do_not_autoplace no) (effects (font (size 1.27 1.27))))
  (property "Value" "VDD1_VSYS" (at 100.33 80.01 0) (show_name no) (do_not_autoplace no) (effects (font (size 1.27 1.27))))
  (property "Footprint" "Jumper:SolderJumper-2_P1.3mm_Open_Pad1.0x1.5mm" (at 100.33 83.82 0) (hide yes) (show_name no) (do_not_autoplace no) (effects (font (size 1.27 1.27))))
  (property "Datasheet" "" (at 100.33 83.82 0) (hide yes) (show_name no) (do_not_autoplace no) (effects (font (size 1.27 1.27))))
  (property "Description" "Solder Jumper, 2-pole, open" (at 100.33 83.82 0) (hide yes) (show_name no) (do_not_autoplace no) (effects (font (size 1.27 1.27))))
  (pin "2")
  (pin "1"))
 (symbol
  (lib_id "Device:R_Small")
  (at 119.38 87.63 0)
  (mirror x)
  (unit 1)
  (body_style 1)
  (exclude_from_sim no)
  (in_bom yes)
  (on_board yes)
  (in_pos_files yes)
  (dnp no)
  (property "Reference" "R63" (at 120.65 86.3599 0) (show_name no) (do_not_autoplace no) (effects (font (size 1.016 1.016)) (justify left)))
  (property "Value" "220" (at 120.65 88.8999 0) (show_name no) (do_not_autoplace no) (effects (font (size 1.27 1.27)) (justify left)))
  (property "Footprint" "Resistor_SMD:R_0805_2012Metric" (at 119.38 87.63 0) (hide yes) (show_name no) (do_not_autoplace no) (effects (font (size 1.27 1.27))))
  (property "Datasheet" "" (at 119.38 87.63 0) (hide yes) (show_name no) (do_not_autoplace no) (effects (font (size 1.27 1.27))))
  (property "Description" "Resistor, small symbol" (at 119.38 87.63 0) (hide yes) (show_name no) (do_not_autoplace no) (effects (font (size 1.27 1.27))))
  (pin "2")
  (pin "1"))
 (symbol
  (lib_id "mixlib-discrete-mosfet:Si1026X")
  (at 119.38 102.87 0)
  (unit 1)
  (body_style 1)
  (exclude_from_sim no)
  (in_bom yes)
  (on_board yes)
  (in_pos_files yes)
  (dnp no)
  (fields_autoplaced yes)
  (property "Reference" "Q7" (at 123.19 101.5999 0) (show_name no) (do_not_autoplace no) (effects (font (size 1.27 1.27)) (justify left)))
  (property "Value" "Si1026X" (at 123.19 104.1399 0) (show_name no) (do_not_autoplace no) (effects (font (size 1.27 1.27)) (justify left)))
  (property "Footprint" "mixlib-generic-sot:SOT-563" (at 118.618 127 0) (hide yes) (show_name no) (do_not_autoplace no) (effects (font (size 1.27 1.27))))
  (property "Datasheet" "https://www.vishay.com/docs/71434/si1026x.pdf" (at 118.618 127 0) (hide yes) (show_name no) (do_not_autoplace no) (effects (font (size 1.27 1.27))))
  (property "Description" "60 V, 500 mA dual N-channel Trench MOSFET" (at 118.618 127 0) (hide yes) (show_name no) (do_not_autoplace no) (effects (font (size 1.27 1.27))))
  (property "Sim.Library" "${MIXLIB_KICAD_SPICE_DIR}/mixlib-discrete-nmos/BSS138PS.cir" (at 119.38 102.87 0) (hide yes) (show_name no) (do_not_autoplace no) (effects (font (size 1.27 1.27))))
  (property "Sim.Name" "BSS138PS" (at 119.38 102.87 0) (hide yes) (show_name no) (do_not_autoplace no) (effects (font (size 1.27 1.27))))
  (property "Sim.Device" "SUBCKT" (at 119.38 102.87 0) (hide yes) (show_name no) (do_not_autoplace no) (effects (font (size 1.27 1.27))))
  (property "Sim.Pins" "1=S1 2=G1 3=D2 4=S2 5=G2 6=D1" (at 119.38 102.87 0) (hide yes) (show_name no) (do_not_autoplace no) (effects (font (size 1.27 1.27))))
  (pin "4")
  (pin "2")
  (pin "3")
  (pin "5")
  (pin "1")
  (pin "6"))
 (symbol
  (lib_id "Device:D_Zener_Small")
  (at 130.81 78.74 270)
  (unit 1)
  (body_style 1)
  (exclude_from_sim no)
  (in_bom yes)
  (on_board yes)
  (in_pos_files yes)
  (dnp no)
  (fields_autoplaced yes)
  (property "Reference" "D7" (at 133.35 78.1049 90) (show_name no) (do_not_autoplace no) (effects (font (size 1.27 1.27)) (justify left)))
  (property "Value" "BZX584C18" (at 133.35 80.01 90) (show_name no) (do_not_autoplace no) (effects (font (size 0.762 0.762)) (justify left)))
  (property "Footprint" "Diode_SMD:D_SOD-523" (at 130.81 78.74 90) (hide yes) (show_name no) (do_not_autoplace no) (effects (font (size 1.27 1.27))))
  (property "Datasheet" "" (at 130.81 78.74 90) (hide yes) (show_name no) (do_not_autoplace no) (effects (font (size 1.27 1.27))))
  (property "Description" "Zener diode, small symbol" (at 130.81 78.74 0) (hide yes) (show_name no) (do_not_autoplace no) (effects (font (size 1.27 1.27))))
  (pin "2")
  (pin "1"))
 (symbol
  (lib_id "mixlib-discrete-mosfet:SIA931DJ")
  (at 119.38 74.93 90)
  (unit 1)
  (body_style 1)
  (exclude_from_sim no)
  (in_bom yes)
  (on_board yes)
  (in_pos_files yes)
  (dnp no)
  (property "Reference" "Q6" (at 119.38 68.58 90) (show_name no) (do_not_autoplace no) (effects (font (size 1.27 1.27))))
  (property "Value" "SIA931DJ" (at 119.38 71.12 90) (show_name no) (do_not_autoplace no) (effects (font (size 1.27 1.27))))
  (property "Footprint" "mixlib-generic-dfn:Diodes-Incorporated_U-DFN2020-6_Type-B" (at 131.572 74.422 0) (hide yes) (show_name no) (do_not_autoplace no) (effects (font (size 1.27 1.27))))
  (property "Datasheet" "https://www.vishay.com/docs/62859/sia931dj.pdf" (at 133.604 72.898 0) (hide yes) (show_name no) (do_not_autoplace no) (effects (font (size 1.27 1.27))))
  (property "Description" "Dual P-Channel 30 V (D-S) 4A MOSFET, U-DFN2020-6 TYPE-B" (at 119.38 74.93 0) (hide yes) (show_name no) (do_not_autoplace no) (effects (font (size 1.27 1.27))))
  (property "Sim.Library" "${MIXLIB_KICAD_SPICE_DIR}/mixlib-discrete-pmos/SIA931DJ.cir" (at 119.38 74.93 0) (hide yes) (show_name no) (do_not_autoplace no) (effects (font (size 1.27 1.27))))
  (property "Sim.Name" "SiA931DJ" (at 119.38 74.93 0) (hide yes) (show_name no) (do_not_autoplace no) (effects (font (size 1.27 1.27))))
  (property "Sim.Device" "SUBCKT" (at 119.38 74.93 0) (hide yes) (show_name no) (do_not_autoplace no) (effects (font (size 1.27 1.27))))
  (property "Sim.Pins" "1=S1 2=G1 3=D2 4=S2 5=G2 6=D1 7=D1_EP 8=D2_EP" (at 119.38 74.93 0) (hide yes) (show_name no) (do_not_autoplace no) (effects (font (size 1.27 1.27))))
  (pin "5")
  (pin "7")
  (pin "2")
  (pin "8")
  (pin "6")
  (pin "4")
  (pin "1")
  (pin "3"))
 (symbol
  (lib_name "SolderJumper_2_Open_1")
  (lib_id "Jumper:SolderJumper_2_Open")
  (at 100.33 74.93 0)
  (unit 1)
  (body_style 1)
  (exclude_from_sim no)
  (in_bom no)
  (on_board yes)
  (in_pos_files yes)
  (dnp no)
  (fields_autoplaced yes)
  (property "Reference" "JP10" (at 100.33 68.58 0) (show_name no) (do_not_autoplace no) (effects (font (size 1.27 1.27))))
  (property "Value" "VDD1_VOTG" (at 100.33 71.12 0) (show_name no) (do_not_autoplace no) (effects (font (size 1.27 1.27))))
  (property "Footprint" "Jumper:SolderJumper-2_P1.3mm_Open_Pad1.0x1.5mm" (at 100.33 74.93 0) (hide yes) (show_name no) (do_not_autoplace no) (effects (font (size 1.27 1.27))))
  (property "Datasheet" "" (at 100.33 74.93 0) (hide yes) (show_name no) (do_not_autoplace no) (effects (font (size 1.27 1.27))))
  (property "Description" "Solder Jumper, 2-pole, open" (at 100.33 74.93 0) (hide yes) (show_name no) (do_not_autoplace no) (effects (font (size 1.27 1.27))))
  (pin "2")
  (pin "1"))
 (symbol
  (lib_id "mixlib-discrete-mosfet:Si1026X")
  (at 161.29 102.87 0)
  (unit 2)
  (body_style 1)
  (exclude_from_sim no)
  (in_bom yes)
  (on_board yes)
  (in_pos_files yes)
  (dnp no)
  (fields_autoplaced yes)
  (property "Reference" "Q7" (at 165.1 101.5999 0) (show_name no) (do_not_autoplace no) (effects (font (size 1.27 1.27)) (justify left)))
  (property "Value" "Si1026X" (at 165.1 104.1399 0) (show_name no) (do_not_autoplace no) (effects (font (size 1.27 1.27)) (justify left)))
  (property "Footprint" "mixlib-generic-sot:SOT-563" (at 160.528 127 0) (hide yes) (show_name no) (do_not_autoplace no) (effects (font (size 1.27 1.27))))
  (property "Datasheet" "https://www.vishay.com/docs/71434/si1026x.pdf" (at 160.528 127 0) (hide yes) (show_name no) (do_not_autoplace no) (effects (font (size 1.27 1.27))))
  (property "Description" "60 V, 500 mA dual N-channel Trench MOSFET" (at 160.528 127 0) (hide yes) (show_name no) (do_not_autoplace no) (effects (font (size 1.27 1.27))))
  (property "Sim.Library" "${MIXLIB_KICAD_SPICE_DIR}/mixlib-discrete-nmos/BSS138PS.cir" (at 161.29 102.87 0) (hide yes) (show_name no) (do_not_autoplace no) (effects (font (size 1.27 1.27))))
  (property "Sim.Name" "BSS138PS" (at 161.29 102.87 0) (hide yes) (show_name no) (do_not_autoplace no) (effects (font (size 1.27 1.27))))
  (property "Sim.Device" "SUBCKT" (at 161.29 102.87 0) (hide yes) (show_name no) (do_not_autoplace no) (effects (font (size 1.27 1.27))))
  (property "Sim.Pins" "1=S1 2=G1 3=D2 4=S2 5=G2 6=D1" (at 161.29 102.87 0) (hide yes) (show_name no) (do_not_autoplace no) (effects (font (size 1.27 1.27))))
  (pin "4")
  (pin "2")
  (pin "3")
  (pin "5")
  (pin "1")
  (pin "6"))
 (symbol
  (lib_id "power:GND")
  (at 119.38 109.22 0)
  (unit 1)
  (body_style 1)
  (exclude_from_sim no)
  (in_bom yes)
  (on_board yes)
  (in_pos_files yes)
  (dnp no)
  (fields_autoplaced yes)
  (property "Reference" "#PWR067" (at 119.38 115.57 0) (hide yes) (show_name no) (do_not_autoplace no) (effects (font (size 1.27 1.27))))
  (property "Value" "GND" (at 119.38 114.3 0) (hide yes) (show_name no) (do_not_autoplace no) (effects (font (size 1.27 1.27))))
  (property "Footprint" "" (at 119.38 109.22 0) (hide yes) (show_name no) (do_not_autoplace no) (effects (font (size 1.27 1.27))))
  (property "Datasheet" "" (at 119.38 109.22 0) (hide yes) (show_name no) (do_not_autoplace no) (effects (font (size 1.27 1.27))))
  (property "Description" "Power symbol creates a global label with name \"GND\" , ground" (at 119.38 109.22 0) (hide yes) (show_name no) (do_not_autoplace no) (effects (font (size 1.27 1.27))))
  (pin "1")))
